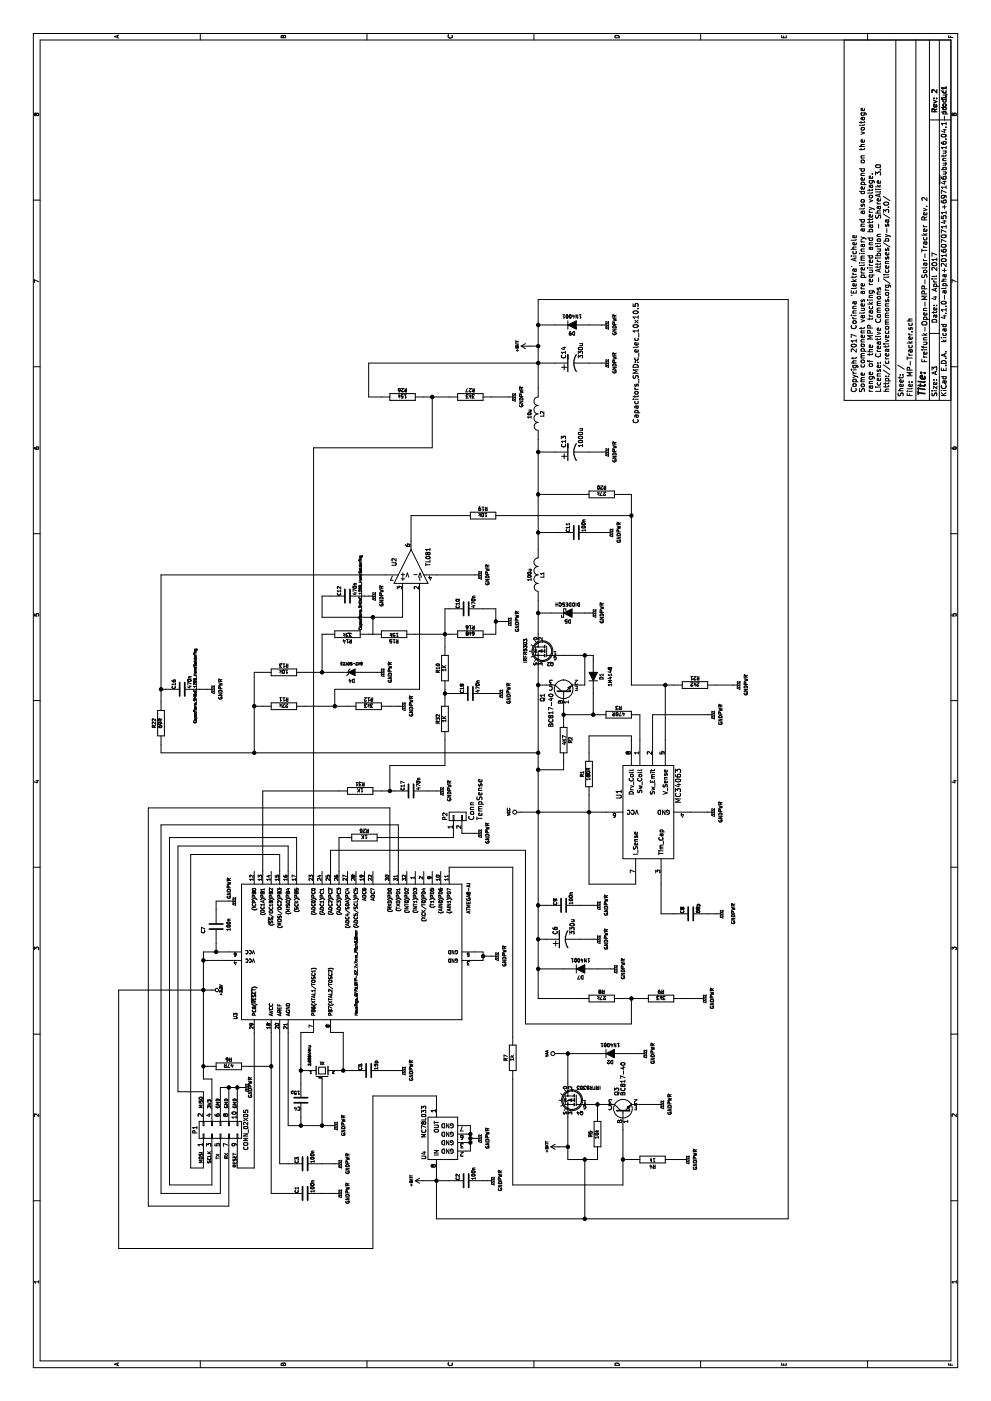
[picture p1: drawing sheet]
EESchema Schematic File Version 2
LIBS:power
LIBS:device
LIBS:transistors
LIBS:conn
LIBS:linear
LIBS:regul
LIBS:74xx
LIBS:cmos4000
LIBS:adc-dac
LIBS:memory
LIBS:xilinx
LIBS:microcontrollers
LIBS:dsp
LIBS:microchip
LIBS:analog_switches
LIBS:motorola
LIBS:texas
LIBS:intel
LIBS:audio
LIBS:interface
LIBS:digital-audio
LIBS:philips
LIBS:display
LIBS:cypress
LIBS:siliconi
LIBS:opto
LIBS:atmel
LIBS:contrib
LIBS:valves
LIBS:MP-Tracker-cache
EELAYER 25 0
EELAYER END
$Descr A3 16535 11693
encoding utf-8
Sheet 1 1
Title ""
Date "4 April 2017"
Rev "2"
Comp ""
Comment1 ""
Comment2 ""
Comment3 ""
Comment4 ""
$EndDescr
$Comp
L MC34063 U1
U 1 1
P 6950 7650
F 0 "U1" H 7100 8000 60  0000 L CNN
F 1 "MC34063" H 7050 7300 60  0000 L CNN
F 2 "Housings_SOIC:SOIC-8_3.9x4.9mm_Pitch1.27mm" H 6950 7650 60  0001 C CNN
F 3 "" H 6950 7650 60  0000 C CNN
	1    6950 7650
	1    0    0    -1  
$EndComp
$Comp
L C-RESCUE-MP-Tracker C8
U 1 1
P 5750 8150
F 0 "C8" H 5750 8250 40  0000 L CNN
F 1 "68p" H 5756 8065 40  0000 L CNN
F 2 "Capacitors_SMD:C_0805_HandSoldering" H 5788 8000 30  0001 C CNN
F 3 "~" H 5750 8150 60  0000 C CNN
	1    5750 8150
	1    0    0    -1  
$EndComp
$Comp
L C-RESCUE-MP-Tracker C9
U 1 1
P 5850 6650
F 0 "C9" H 5850 6750 40  0000 L CNN
F 1 "100n" H 5856 6565 40  0000 L CNN
F 2 "Capacitors_SMD:C_0805_HandSoldering" H 5888 6500 30  0001 C CNN
F 3 "~" H 5850 6650 60  0000 C CNN
	1    5850 6650
	1    0    0    -1  
$EndComp
$Comp
L GNDPWR #PWR01
U 1 1
P 6950 8350
F 0 "#PWR01" H 6950 8400 40  0001 C CNN
F 1 "GNDPWR" H 6950 8200 40  0000 C CNN
F 2 "" H 6950 8350 60  0000 C CNN
F 3 "" H 6950 8350 60  0000 C CNN
	1    6950 8350
	1    0    0    -1  
$EndComp
$Comp
L GNDPWR #PWR02
U 1 1
P 5750 8450
F 0 "#PWR02" H 5750 8500 40  0001 C CNN
F 1 "GNDPWR" H 5750 8250 40  0000 C CNN
F 2 "" H 5750 8450 60  0000 C CNN
F 3 "" H 5750 8450 60  0000 C CNN
	1    5750 8450
	1    0    0    -1  
$EndComp
$Comp
L R-RESCUE-MP-Tracker R1
U 1 1
P 7400 6950
F 0 "R1" V 7480 6950 40  0000 C CNN
F 1 "180R" V 7407 6951 40  0000 C CNN
F 2 "Resistors_SMD:R_0805" V 7330 6950 30  0001 C CNN
F 3 "~" H 7400 6950 30  0000 C CNN
	1    7400 6950
	0    -1   -1   0   
$EndComp
$Comp
L IRF9540N-RESCUE-MP-Tracker-RESCUE-MP-Tracker Q2
U 1 1
P 8850 6450
F 0 "Q2" H 8850 6302 40  0000 R CNN
F 1 "IRFR5303" V 9100 6600 40  0000 R CNN
F 2 "TO_SOT_Packages_SMD:TO-252-2Lead" V 9200 6450 29  0001 C CNN
F 3 "" H 8850 6450 60  0000 C CNN
	1    8850 6450
	0    1    -1   0   
$EndComp
$Comp
L R-RESCUE-MP-Tracker R3
U 1 1
P 8100 7300
F 0 "R3" V 8180 7300 40  0000 C CNN
F 1 "470R" V 8107 7301 40  0000 C CNN
F 2 "Resistors_SMD:R_0805" V 8030 7300 30  0001 C CNN
F 3 "~" H 8100 7300 30  0000 C CNN
	1    8100 7300
	1    0    0    -1  
$EndComp
$Comp
L GNDPWR #PWR03
U 1 1
P 8100 8350
F 0 "#PWR03" H 8100 8400 40  0001 C CNN
F 1 "GNDPWR" H 8100 8200 40  0000 C CNN
F 2 "" H 8100 8350 60  0000 C CNN
F 3 "" H 8100 8350 60  0000 C CNN
	1    8100 8350
	1    0    0    -1  
$EndComp
$Comp
L R-RESCUE-MP-Tracker R2
U 1 1
P 7800 6650
F 0 "R2" V 7880 6650 40  0000 C CNN
F 1 "4K7" V 7807 6651 40  0000 C CNN
F 2 "Resistors_SMD:R_0805" V 7730 6650 30  0001 C CNN
F 3 "~" H 7800 6650 30  0000 C CNN
	1    7800 6650
	0    1    1    0   
$EndComp
$Comp
L DIODE D1
U 1 1
P 8550 7000
F 0 "D1" H 8550 7100 40  0000 C CNN
F 1 "1N4148" H 8550 7200 40  0000 C CNN
F 2 "Diodes_SMD:SOD-123" H 8550 7000 60  0001 C CNN
F 3 "~" H 8550 7000 60  0000 C CNN
	1    8550 7000
	-1   0    0    1   
$EndComp
$Comp
L DIODESCH D5
U 1 1
P 9300 6700
F 0 "D5" H 9300 6800 40  0000 C CNN
F 1 "DIODESCH" H 9300 6600 40  0000 C CNN
F 2 "Diodes_SMD:DO-214AB" H 9300 6700 60  0001 C CNN
F 3 "~" H 9300 6700 60  0000 C CNN
	1    9300 6700
	0    -1   -1   0   
$EndComp
$Comp
L INDUCTOR L1
U 1 1
P 9750 6350
F 0 "L1" V 9700 6350 40  0000 C CNN
F 1 "100u" V 9850 6350 40  0000 C CNN
F 2 "Choke_SMD:Choke_SMD_12x12mm_h8mm" H 9750 6350 60  0001 C CNN
F 3 "~" H 9750 6350 60  0000 C CNN
	1    9750 6350
	0    -1   -1   0   
$EndComp
$Comp
L GNDPWR #PWR04
U 1 1
P 9300 6950
F 0 "#PWR04" H 9300 7000 40  0001 C CNN
F 1 "GNDPWR" H 9300 6800 40  0000 C CNN
F 2 "" H 9300 6950 60  0000 C CNN
F 3 "" H 9300 6950 60  0000 C CNN
	1    9300 6950
	1    0    0    -1  
$EndComp
$Comp
L C-RESCUE-MP-Tracker C11
U 1 1
P 10250 6800
F 0 "C11" H 10250 6900 40  0000 L CNN
F 1 "100n" H 10256 6715 40  0000 L CNN
F 2 "Capacitors_SMD:C_0805_HandSoldering" H 10288 6650 30  0001 C CNN
F 3 "~" H 10250 6800 60  0000 C CNN
	1    10250 6800
	1    0    0    -1  
$EndComp
$Comp
L GNDPWR #PWR05
U 1 1
P 10250 7150
F 0 "#PWR05" H 10250 7200 40  0001 C CNN
F 1 "GNDPWR" H 10250 7000 40  0000 C CNN
F 2 "" H 10250 7150 60  0000 C CNN
F 3 "" H 10250 7150 60  0000 C CNN
	1    10250 7150
	1    0    0    -1  
$EndComp
$Comp
L R-RESCUE-MP-Tracker R20
U 1 1
P 10700 7100
F 0 "R20" V 10780 7100 40  0000 C CNN
F 1 "27k" V 10707 7101 40  0000 C CNN
F 2 "Resistors_SMD:R_0805" V 10630 7100 30  0001 C CNN
F 3 "~" H 10700 7100 30  0000 C CNN
	1    10700 7100
	1    0    0    -1  
$EndComp
$Comp
L R-RESCUE-MP-Tracker R21
U 1 1
P 8450 8200
F 0 "R21" V 8530 8200 40  0000 C CNN
F 1 "2k2" V 8457 8201 40  0000 C CNN
F 2 "Resistors_SMD:R_0805" V 8380 8200 30  0001 C CNN
F 3 "~" H 8450 8200 30  0000 C CNN
	1    8450 8200
	1    0    0    -1  
$EndComp
$Comp
L GNDPWR #PWR06
U 1 1
P 8450 8650
F 0 "#PWR06" H 8450 8700 40  0001 C CNN
F 1 "GNDPWR" H 8450 8500 40  0000 C CNN
F 2 "" H 8450 8650 60  0000 C CNN
F 3 "" H 8450 8650 60  0000 C CNN
	1    8450 8650
	1    0    0    -1  
$EndComp
$Comp
L CP1-RESCUE-MP-Tracker C13
U 1 1
P 11200 6750
F 0 "C13" H 11250 6850 50  0000 L CNN
F 1 "1000u" H 11250 6650 50  0000 L CNN
F 2 "Capacitors_SMD:c_elec_10x10.5" H 11200 6000 60  0001 C CNN
F 3 "~" H 11200 6750 60  0000 C CNN
	1    11200 6750
	1    0    0    -1  
$EndComp
$Comp
L GNDPWR #PWR07
U 1 1
P 11200 7100
F 0 "#PWR07" H 11200 7150 40  0001 C CNN
F 1 "GNDPWR" H 11200 6950 40  0000 C CNN
F 2 "" H 11200 7100 60  0000 C CNN
F 3 "" H 11200 7100 60  0000 C CNN
	1    11200 7100
	1    0    0    -1  
$EndComp
$Comp
L GNDPWR #PWR08
U 1 1
P 5850 7000
F 0 "#PWR08" H 5850 7050 40  0001 C CNN
F 1 "GNDPWR" H 5850 6850 40  0000 C CNN
F 2 "" H 5850 7000 60  0000 C CNN
F 3 "" H 5850 7000 60  0000 C CNN
	1    5850 7000
	1    0    0    -1  
$EndComp
$Comp
L GNDPWR #PWR09
U 1 1
P 5450 7000
F 0 "#PWR09" H 5450 7050 40  0001 C CNN
F 1 "GNDPWR" H 5450 6850 40  0000 C CNN
F 2 "" H 5450 7000 60  0000 C CNN
F 3 "" H 5450 7000 60  0000 C CNN
	1    5450 7000
	1    0    0    -1  
$EndComp
$Comp
L CP1-RESCUE-MP-Tracker C6
U 1 1
P 5450 6650
F 0 "C6" H 5500 6750 50  0000 L CNN
F 1 "330u" H 5500 6550 50  0000 L CNN
F 2 "Capacitors_SMD:c_elec_10x10.5" H 5500 6250 60  0001 C CNN
F 3 "~" H 5450 6650 60  0000 C CNN
	1    5450 6650
	1    0    0    -1  
$EndComp
$Comp
L INDUCTOR L2
U 1 1
P 11650 6350
F 0 "L2" V 11600 6350 40  0000 C CNN
F 1 "10u" V 11750 6350 40  0000 C CNN
F 2 "Choke_SMD:Choke_SMD_12x12mm_h8mm" H 11650 6350 60  0001 C CNN
F 3 "~" H 11650 6350 60  0000 C CNN
	1    11650 6350
	0    -1   -1   0   
$EndComp
$Comp
L CP1-RESCUE-MP-Tracker C14
U 1 1
P 12250 6750
F 0 "C14" H 12300 6850 50  0000 L CNN
F 1 "330u" H 12300 6650 50  0000 L CNN
F 2 "Capacitors_SMD:c_elec_10x10.5" H 12250 6000 60  0000 C CNN
F 3 "~" H 12250 6750 60  0000 C CNN
	1    12250 6750
	1    0    0    -1  
$EndComp
$Comp
L GNDPWR #PWR010
U 1 1
P 12250 7100
F 0 "#PWR010" H 12250 7150 40  0001 C CNN
F 1 "GNDPWR" H 12250 6950 40  0000 C CNN
F 2 "" H 12250 7100 60  0000 C CNN
F 3 "" H 12250 7100 60  0000 C CNN
	1    12250 7100
	1    0    0    -1  
$EndComp
$Comp
L ZENERsmall-RESCUE-MP-Tracker D4
U 1 1
P 8600 4150
F 0 "D4" H 8600 4250 40  0000 C CNN
F 1 "6V2-SOT23" H 8600 4050 30  0000 C CNN
F 2 "Diodes_SMD:SOD-123" H 8600 4150 60  0001 C CNN
F 3 "~" H 8600 4150 60  0000 C CNN
	1    8600 4150
	0    -1   -1   0   
$EndComp
$Comp
L R-RESCUE-MP-Tracker R13
U 1 1
P 8600 3350
F 0 "R13" V 8680 3350 40  0000 C CNN
F 1 "10k" V 8607 3351 40  0000 C CNN
F 2 "Resistors_SMD:R_0805" V 8530 3350 30  0001 C CNN
F 3 "~" H 8600 3350 30  0000 C CNN
	1    8600 3350
	1    0    0    -1  
$EndComp
$Comp
L GNDPWR #PWR011
U 1 1
P 9750 5600
F 0 "#PWR011" H 9750 5650 40  0001 C CNN
F 1 "GNDPWR" H 9750 5450 40  0000 C CNN
F 2 "" H 9750 5600 60  0000 C CNN
F 3 "" H 9750 5600 60  0000 C CNN
	1    9750 5600
	1    0    0    -1  
$EndComp
$Comp
L GNDPWR #PWR012
U 1 1
P 8600 4450
F 0 "#PWR012" H 8600 4500 40  0001 C CNN
F 1 "GNDPWR" H 8600 4300 40  0000 C CNN
F 2 "" H 8600 4450 60  0000 C CNN
F 3 "" H 8600 4450 60  0000 C CNN
	1    8600 4450
	1    0    0    -1  
$EndComp
$Comp
L R-RESCUE-MP-Tracker R11
U 1 1
P 8200 3350
F 0 "R11" V 8280 3350 40  0000 C CNN
F 1 "22k" V 8207 3351 40  0000 C CNN
F 2 "Resistors_SMD:R_0805" V 8130 3350 30  0001 C CNN
F 3 "~" H 8200 3350 30  0000 C CNN
	1    8200 3350
	1    0    0    -1  
$EndComp
$Comp
L R-RESCUE-MP-Tracker R12
U 1 1
P 8200 4350
F 0 "R12" V 8280 4350 40  0000 C CNN
F 1 "3k3" V 8207 4351 40  0000 C CNN
F 2 "Resistors_SMD:R_0805" V 8130 4350 30  0001 C CNN
F 3 "~" H 8200 4350 30  0000 C CNN
	1    8200 4350
	1    0    0    -1  
$EndComp
$Comp
L GNDPWR #PWR013
U 1 1
P 8200 4700
F 0 "#PWR013" H 8200 4750 40  0001 C CNN
F 1 "GNDPWR" H 8200 4550 40  0000 C CNN
F 2 "" H 8200 4700 60  0000 C CNN
F 3 "" H 8200 4700 60  0000 C CNN
	1    8200 4700
	1    0    0    -1  
$EndComp
$Comp
L VCC #PWR014
U 1 1
P 6950 6150
F 0 "#PWR014" H 6950 6250 30  0001 C CNN
F 1 "VCC" H 6950 6300 30  0000 C CNN
F 2 "" H 6950 6150 60  0000 C CNN
F 3 "" H 6950 6150 60  0000 C CNN
	1    6950 6150
	1    0    0    -1  
$EndComp
$Comp
L R-RESCUE-MP-Tracker R16
U 1 1
P 9050 5550
F 0 "R16" V 9130 5550 40  0000 C CNN
F 1 "6k8" V 9057 5551 40  0000 C CNN
F 2 "Resistors_SMD:R_0805" V 8980 5550 30  0001 C CNN
F 3 "~" H 9050 5550 30  0000 C CNN
	1    9050 5550
	1    0    0    -1  
$EndComp
$Comp
L ATMEGA8-AI U3
U 1 1
P 5250 4000
F 0 "U3" H 4500 5200 40  0000 L BNN
F 1 "ATMEGA8-AI" H 5750 2450 40  0000 L BNN
F 2 "Housings_QFP:LQFP-32_7x7mm_Pitch0.8mm" H 5050 3800 30  0000 C CIN
F 3 "" H 5250 4000 60  0000 C CNN
	1    5250 4000
	1    0    0    -1  
$EndComp
$Comp
L CRYSTAL_SMD-RESCUE-MP-Tracker X1
U 1 1
P 3900 3800
F 0 "X1" H 3900 3890 30  0000 C CNN
F 1 "3.6864MHz" V 3750 3850 30  0000 L CNN
F 2 "Crystals:Crystal_HC49-SD_SMD" H 3900 3800 60  0001 C CNN
F 3 "~" H 3900 3800 60  0000 C CNN
	1    3900 3800
	0    1    1    0   
$EndComp
$Comp
L GNDPWR #PWR015
U 1 1
P 5250 5800
F 0 "#PWR015" H 5250 5850 40  0001 C CNN
F 1 "GNDPWR" H 5250 5650 40  0000 C CNN
F 2 "" H 5250 5800 60  0000 C CNN
F 3 "" H 5250 5800 60  0000 C CNN
	1    5250 5800
	1    0    0    -1  
$EndComp
$Comp
L +3.3V-RESCUE-MP-Tracker #PWR016
U 1 1
P 4850 2500
F 0 "#PWR016" H 4850 2460 30  0001 C CNN
F 1 "+3.3V" H 4850 2610 30  0000 C CNN
F 2 "" H 4850 2500 60  0000 C CNN
F 3 "" H 4850 2500 60  0000 C CNN
	1    4850 2500
	-1   0    0    1   
$EndComp
$Comp
L GNDPWR #PWR017
U 1 1
P 3250 3900
F 0 "#PWR017" H 3250 3950 40  0001 C CNN
F 1 "GNDPWR" H 3250 3750 40  0000 C CNN
F 2 "" H 3250 3900 60  0000 C CNN
F 3 "" H 3250 3900 60  0000 C CNN
	1    3250 3900
	1    0    0    -1  
$EndComp
$Comp
L GNDPWR #PWR018
U 1 1
P 3900 4700
F 0 "#PWR018" H 3900 4750 40  0001 C CNN
F 1 "GNDPWR" H 3900 4550 40  0000 C CNN
F 2 "" H 3900 4700 60  0000 C CNN
F 3 "" H 3900 4700 60  0000 C CNN
	1    3900 4700
	1    0    0    -1  
$EndComp
$Comp
L C-RESCUE-MP-Tracker C5
U 1 1
P 3900 4350
F 0 "C5" H 3900 4450 40  0000 L CNN
F 1 "15p" H 3906 4265 40  0000 L CNN
F 2 "Capacitors_SMD:C_1206_HandSoldering" H 3938 4200 30  0001 C CNN
F 3 "~" H 3900 4350 60  0000 C CNN
	1    3900 4350
	1    0    0    -1  
$EndComp
$Comp
L C-RESCUE-MP-Tracker C4
U 1 1
P 3550 3550
F 0 "C4" H 3550 3650 40  0000 L CNN
F 1 "15p" H 3556 3465 40  0000 L CNN
F 2 "Capacitors_SMD:C_1206_HandSoldering" H 3588 3400 30  0001 C CNN
F 3 "~" H 3550 3550 60  0000 C CNN
	1    3550 3550
	0    -1   -1   0   
$EndComp
$Comp
L GNDPWR #PWR019
U 1 1
P 3700 2850
F 0 "#PWR019" H 3700 2900 40  0001 C CNN
F 1 "GNDPWR" H 3700 2750 40  0000 C CNN
F 2 "" H 3700 2850 60  0000 C CNN
F 3 "" H 3700 2850 60  0000 C CNN
	1    3700 2850
	1    0    0    -1  
$EndComp
$Comp
L C-RESCUE-MP-Tracker C7
U 1 1
P 5600 2550
F 0 "C7" V 5750 2550 40  0000 L CNN
F 1 "100n" V 5450 2450 40  0000 L CNN
F 2 "Capacitors_SMD:C_0805_HandSoldering" H 5638 2400 30  0001 C CNN
F 3 "~" H 5600 2550 60  0000 C CNN
	1    5600 2550
	0    -1   -1   0   
$EndComp
$Comp
L GNDPWR #PWR020
U 1 1
P 5900 2700
F 0 "#PWR020" H 5900 2750 40  0001 C CNN
F 1 "GNDPWR" H 6050 2700 40  0000 C CNN
F 2 "" H 5900 2700 60  0000 C CNN
F 3 "" H 5900 2700 60  0000 C CNN
	1    5900 2700
	1    0    0    -1  
$EndComp
$Comp
L R-RESCUE-MP-Tracker R9
U 1 1
P 4750 7800
F 0 "R9" V 4830 7800 40  0000 C CNN
F 1 "3k3" V 4757 7801 40  0000 C CNN
F 2 "Resistors_SMD:R_0805" V 4680 7800 30  0001 C CNN
F 3 "~" H 4750 7800 30  0000 C CNN
	1    4750 7800
	1    0    0    -1  
$EndComp
$Comp
L R-RESCUE-MP-Tracker R8
U 1 1
P 4750 7100
F 0 "R8" V 4830 7100 40  0000 C CNN
F 1 "27k" V 4757 7101 40  0000 C CNN
F 2 "Resistors_SMD:R_0805" V 4680 7100 30  0001 C CNN
F 3 "~" H 4750 7100 30  0000 C CNN
	1    4750 7100
	1    0    0    -1  
$EndComp
$Comp
L R-RESCUE-MP-Tracker R26
U 1 1
P 11850 4750
F 0 "R26" V 11930 4750 40  0000 C CNN
F 1 "15k" V 11857 4751 40  0000 C CNN
F 2 "Resistors_SMD:R_0805" V 11780 4750 30  0001 C CNN
F 3 "~" H 11850 4750 30  0000 C CNN
	1    11850 4750
	1    0    0    -1  
$EndComp
$Comp
L R-RESCUE-MP-Tracker R27
U 1 1
P 11850 5550
F 0 "R27" V 11930 5550 40  0000 C CNN
F 1 "3k3" V 11857 5551 40  0000 C CNN
F 2 "Resistors_SMD:R_0805" V 11780 5550 30  0001 C CNN
F 3 "~" H 11850 5550 30  0000 C CNN
	1    11850 5550
	1    0    0    -1  
$EndComp
$Comp
L GNDPWR #PWR021
U 1 1
P 11850 6000
F 0 "#PWR021" H 11850 6050 40  0001 C CNN
F 1 "GNDPWR" H 11850 5850 40  0000 C CNN
F 2 "" H 11850 6000 60  0000 C CNN
F 3 "" H 11850 6000 60  0000 C CNN
	1    11850 6000
	1    0    0    -1  
$EndComp
$Comp
L GNDPWR #PWR022
U 1 1
P 4750 8250
F 0 "#PWR022" H 4750 8300 40  0001 C CNN
F 1 "GNDPWR" H 4750 8100 40  0000 C CNN
F 2 "" H 4750 8250 60  0000 C CNN
F 3 "" H 4750 8250 60  0000 C CNN
	1    4750 8250
	1    0    0    -1  
$EndComp
$Comp
L C-RESCUE-MP-Tracker C10
U 1 1
P 9350 5500
F 0 "C10" H 9350 5600 40  0000 L CNN
F 1 "470n" H 9356 5415 40  0000 L CNN
F 2 "Capacitors_SMD:C_1206_HandSoldering" H 9388 5350 30  0001 C CNN
F 3 "~" H 9350 5500 60  0000 C CNN
	1    9350 5500
	1    0    0    -1  
$EndComp
$Comp
L GNDPWR #PWR023
U 1 1
P 9200 5950
F 0 "#PWR023" H 9200 6000 40  0001 C CNN
F 1 "GNDPWR" H 9200 5800 40  0000 C CNN
F 2 "" H 9200 5950 60  0000 C CNN
F 3 "" H 9200 5950 60  0000 C CNN
	1    9200 5950
	1    0    0    -1  
$EndComp
$Comp
L R-RESCUE-MP-Tracker R10
U 1 1
P 8650 5250
F 0 "R10" V 8730 5250 40  0000 C CNN
F 1 "1K" V 8657 5251 40  0000 C CNN
F 2 "Resistors_SMD:R_0805" V 8580 5250 30  0001 C CNN
F 3 "~" H 8650 5250 30  0000 C CNN
	1    8650 5250
	0    -1   -1   0   
$EndComp
$Comp
L C-RESCUE-MP-Tracker C2
U 1 1
P 2600 5500
F 0 "C2" H 2600 5600 40  0000 L CNN
F 1 "100n" H 2606 5415 40  0000 L CNN
F 2 "Capacitors_SMD:C_1206_HandSoldering" H 2638 5350 30  0001 C CNN
F 3 "~" H 2600 5500 60  0000 C CNN
	1    2600 5500
	1    0    0    -1  
$EndComp
$Comp
L GNDPWR #PWR024
U 1 1
P 2600 5750
F 0 "#PWR024" H 2600 5800 40  0001 C CNN
F 1 "GNDPWR" H 2600 5600 40  0000 C CNN
F 2 "" H 2600 5750 60  0000 C CNN
F 3 "" H 2600 5750 60  0000 C CNN
	1    2600 5750
	1    0    0    -1  
$EndComp
$Comp
L GNDPWR #PWR025
U 1 1
P 3100 5600
F 0 "#PWR025" H 3100 5650 40  0001 C CNN
F 1 "GNDPWR" H 3100 5450 40  0000 C CNN
F 2 "" H 3100 5600 60  0000 C CNN
F 3 "" H 3100 5600 60  0000 C CNN
	1    3100 5600
	1    0    0    -1  
$EndComp
$Comp
L +BATT #PWR026
U 1 1
P 2600 5000
F 0 "#PWR026" H 2600 4950 20  0001 C CNN
F 1 "+BATT" H 2600 5150 30  0000 C CNN
F 2 "" H 2600 5000 60  0000 C CNN
F 3 "" H 2600 5000 60  0000 C CNN
	1    2600 5000
	1    0    0    -1  
$EndComp
$Comp
L +BATT #PWR027
U 1 1
P 12450 6250
F 0 "#PWR027" H 12450 6200 20  0001 C CNN
F 1 "+BATT" H 12450 6400 30  0000 C CNN
F 2 "" H 12450 6250 60  0000 C CNN
F 3 "" H 12450 6250 60  0000 C CNN
	1    12450 6250
	1    0    0    -1  
$EndComp
$Comp
L C-RESCUE-MP-Tracker C3
U 1 1
P 2800 3600
F 0 "C3" H 2800 3700 40  0000 L CNN
F 1 "100n" H 2806 3515 40  0000 L CNN
F 2 "Capacitors_SMD:C_1206_HandSoldering" H 2500 3300 30  0001 C CNN
F 3 "~" H 2800 3600 60  0000 C CNN
	1    2800 3600
	1    0    0    -1  
$EndComp
$Comp
L C-RESCUE-MP-Tracker C1
U 1 1
P 2450 3600
F 0 "C1" H 2450 3700 40  0000 L CNN
F 1 "100n" H 2456 3515 40  0000 L CNN
F 2 "Capacitors_SMD:C_1206_HandSoldering" H 2488 3450 30  0001 C CNN
F 3 "~" H 2450 3600 60  0000 C CNN
	1    2450 3600
	1    0    0    -1  
$EndComp
$Comp
L GNDPWR #PWR028
U 1 1
P 2800 3950
F 0 "#PWR028" H 2800 4000 40  0001 C CNN
F 1 "GNDPWR" H 2800 3800 40  0000 C CNN
F 2 "" H 2800 3950 60  0000 C CNN
F 3 "" H 2800 3950 60  0000 C CNN
	1    2800 3950
	1    0    0    -1  
$EndComp
$Comp
L GNDPWR #PWR029
U 1 1
P 2450 3950
F 0 "#PWR029" H 2450 4000 40  0001 C CNN
F 1 "GNDPWR" H 2450 3800 40  0000 C CNN
F 2 "" H 2450 3950 60  0000 C CNN
F 3 "" H 2450 3950 60  0000 C CNN
	1    2450 3950
	1    0    0    -1  
$EndComp
$Comp
L R-RESCUE-MP-Tracker R6
U 1 1
P 3950 2700
F 0 "R6" V 4030 2700 40  0000 C CNN
F 1 "47R" V 3957 2701 40  0000 C CNN
F 2 "Resistors_SMD:R_0805" V 3880 2700 30  0001 C CNN
F 3 "~" H 3950 2700 30  0000 C CNN
	1    3950 2700
	1    0    0    -1  
$EndComp
$Comp
L +BATT #PWR030
U 1 1
P 3000 6600
F 0 "#PWR030" H 3000 6550 20  0001 C CNN
F 1 "+BATT" H 3000 6750 30  0000 C CNN
F 2 "" H 3000 6600 60  0000 C CNN
F 3 "" H 3000 6600 60  0000 C CNN
	1    3000 6600
	1    0    0    -1  
$EndComp
$Comp
L IRF9540N-RESCUE-MP-Tracker-RESCUE-MP-Tracker Q4
U 1 1
P 3550 6800
F 0 "Q4" H 3550 6652 40  0000 R CNN
F 1 "IRFR5303" H 3550 6949 40  0000 R CNN
F 2 "TO_SOT_Packages_SMD:TO-252-2Lead" H 3331 6901 29  0001 C CNN
F 3 "" H 3550 6800 60  0000 C CNN
	1    3550 6800
	0    1    -1   0   
$EndComp
$Comp
L R-RESCUE-MP-Tracker R5
U 1 1
P 3150 7050
F 0 "R5" V 3230 7050 40  0000 C CNN
F 1 "10k" V 3157 7051 40  0000 C CNN
F 2 "Resistors_SMD:R_0805" V 3080 7050 30  0001 C CNN
F 3 "~" H 3150 7050 30  0000 C CNN
	1    3150 7050
	0    -1   -1   0   
$EndComp
$Comp
L GNDPWR #PWR031
U 1 1
P 3500 7750
F 0 "#PWR031" H 3500 7800 40  0001 C CNN
F 1 "GNDPWR" H 3500 7600 40  0000 C CNN
F 2 "" H 3500 7750 60  0000 C CNN
F 3 "" H 3500 7750 60  0000 C CNN
	1    3500 7750
	1    0    0    -1  
$EndComp
$Comp
L VAA #PWR032
U 1 1
P 4100 6600
F 0 "#PWR032" H 4100 6660 30  0001 C CNN
F 1 "VAA" H 4100 6750 30  0000 C CNN
F 2 "" H 4100 6600 60  0000 C CNN
F 3 "" H 4100 6600 60  0000 C CNN
	1    4100 6600
	1    0    0    -1  
$EndComp
$Comp
L DIODE D2
U 1 1
P 4100 7200
F 0 "D2" H 4100 7300 40  0000 C CNN
F 1 "1N4001" H 4100 7100 40  0000 C CNN
F 2 "Diodes_SMD:SOD-323" H 4100 7200 60  0001 C CNN
F 3 "~" H 4100 7200 60  0000 C CNN
	1    4100 7200
	0    -1   -1   0   
$EndComp
$Comp
L GNDPWR #PWR033
U 1 1
P 4100 7550
F 0 "#PWR033" H 4100 7600 40  0001 C CNN
F 1 "GNDPWR" H 4100 7400 40  0000 C CNN
F 2 "" H 4100 7550 60  0000 C CNN
F 3 "" H 4100 7550 60  0000 C CNN
	1    4100 7550
	1    0    0    -1  
$EndComp
$Comp
L R-RESCUE-MP-Tracker R7
U 1 1
P 4050 6050
F 0 "R7" V 4130 6050 40  0000 C CNN
F 1 "1k" V 4057 6051 40  0000 C CNN
F 2 "Resistors_SMD:R_0805" V 3980 6050 30  0001 C CNN
F 3 "~" H 4050 6050 30  0000 C CNN
	1    4050 6050
	0    -1   -1   0   
$EndComp
$Comp
L R-RESCUE-MP-Tracker R4
U 1 1
P 2850 7700
F 0 "R4" V 2930 7700 40  0000 C CNN
F 1 "1k" V 2857 7701 40  0000 C CNN
F 2 "Resistors_SMD:R_0805" V 2780 7700 30  0001 C CNN
F 3 "~" H 2850 7700 30  0000 C CNN
	1    2850 7700
	-1   0    0    1   
$EndComp
$Comp
L GNDPWR #PWR034
U 1 1
P 2850 8050
F 0 "#PWR034" H 2850 8100 40  0001 C CNN
F 1 "GNDPWR" H 2850 7900 40  0000 C CNN
F 2 "" H 2850 8050 60  0000 C CNN
F 3 "" H 2850 8050 60  0000 C CNN
	1    2850 8050
	1    0    0    -1  
$EndComp
$Comp
L R-RESCUE-MP-Tracker R14
U 1 1
P 9050 4100
F 0 "R14" V 9130 4100 40  0000 C CNN
F 1 "33k" V 9057 4101 40  0000 C CNN
F 2 "Resistors_SMD:R_0805" V 8980 4100 30  0001 C CNN
F 3 "~" H 9050 4100 30  0000 C CNN
	1    9050 4100
	-1   0    0    1   
$EndComp
$Comp
L C-RESCUE-MP-Tracker C12
U 1 1
P 9500 4100
F 0 "C12" H 9500 4200 40  0000 L CNN
F 1 "470n" H 9506 4015 40  0000 L CNN
F 2 "Capacitors_SMD:C_1206_HandSoldering" H 9538 3950 30  0000 C CNN
F 3 "~" H 9500 4100 60  0000 C CNN
	1    9500 4100
	1    0    0    -1  
$EndComp
$Comp
L GNDPWR #PWR035
U 1 1
P 9500 4350
F 0 "#PWR035" H 9500 4400 40  0001 C CNN
F 1 "GNDPWR" H 9500 4200 40  0000 C CNN
F 2 "" H 9500 4350 60  0000 C CNN
F 3 "" H 9500 4350 60  0000 C CNN
	1    9500 4350
	1    0    0    -1  
$EndComp
$Comp
L R-RESCUE-MP-Tracker R15
U 1 1
P 9050 4650
F 0 "R15" V 9130 4650 40  0000 C CNN
F 1 "15k" V 9057 4651 40  0000 C CNN
F 2 "Resistors_SMD:R_0805" V 8980 4650 30  0001 C CNN
F 3 "~" H 9050 4650 30  0000 C CNN
	1    9050 4650
	-1   0    0    1   
$EndComp
$Comp
L BC817-40 Q1
U 1 1
P 8350 6650
F 0 "Q1" H 8250 6900 50  0000 L CNN
F 1 "BC817-40" H 7950 6800 50  0000 L CNN
F 2 "TO_SOT_Packages_SMD:SOT-23" H 8000 6800 50  0001 L CIN
F 3 "" H 8350 6650 50  0000 L CNN
	1    8350 6650
	1    0    0    -1  
$EndComp
$Comp
L BC817-40 Q3
U 1 1
P 3400 7350
F 0 "Q3" H 3600 7425 50  0000 L CNN
F 1 "BC817-40" H 3600 7350 50  0000 L CNN
F 2 "TO_SOT_Packages_SMD:SOT-23" H 3650 7200 50  0001 L CIN
F 3 "" H 3400 7350 50  0000 L CNN
	1    3400 7350
	1    0    0    -1  
$EndComp
$Comp
L MC78L05ACD U4
U 1 1
P 3100 5200
F 0 "U4" H 2900 5400 50  0000 C CNN
F 1 "MC78L033" H 3100 5400 50  0000 L CNN
F 2 "Housings_SOIC:SOIC-8-1EP_3.9x4.9mm_Pitch1.27mm" H 3050 5650 50  0001 C CIN
F 3 "" H 3100 5200 50  0000 C CNN
	1    3100 5200
	1    0    0    -1  
$EndComp
$Comp
L R-RESCUE-MP-Tracker R22
U 1 1
P 8000 1900
F 0 "R22" V 8080 1900 40  0000 C CNN
F 1 "69R" V 8007 1901 40  0000 C CNN
F 2 "Resistors_SMD:R_0805" V 7930 1900 30  0001 C CNN
F 3 "~" H 8000 1900 30  0000 C CNN
	1    8000 1900
	0    -1   -1   0   
$EndComp
$Comp
L C-RESCUE-MP-Tracker C16
U 1 1
P 8400 2150
F 0 "C16" H 8400 2250 40  0000 L CNN
F 1 "470n" H 8406 2065 40  0000 L CNN
F 2 "Capacitors_SMD:C_1206_HandSoldering" H 8438 2000 30  0000 C CNN
F 3 "~" H 8400 2150 60  0000 C CNN
	1    8400 2150
	1    0    0    -1  
$EndComp
$Comp
L GNDPWR #PWR036
U 1 1
P 8400 2450
F 0 "#PWR036" H 8400 2500 40  0001 C CNN
F 1 "GNDPWR" H 8400 2300 40  0000 C CNN
F 2 "" H 8400 2450 60  0000 C CNN
F 3 "" H 8400 2450 60  0000 C CNN
	1    8400 2450
	1    0    0    -1  
$EndComp
$Comp
L R-RESCUE-MP-Tracker R25
U 1 1
P 6650 4300
F 0 "R25" V 6730 4300 40  0000 C CNN
F 1 "1K" V 6657 4301 40  0000 C CNN
F 2 "Resistors_SMD:R_0805" V 6580 4300 30  0001 C CNN
F 3 "~" H 6650 4300 30  0000 C CNN
	1    6650 4300
	1    0    0    -1  
$EndComp
$Comp
L CONN_01X02 P2
U 1 1
P 6900 5400
F 0 "P2" H 6900 5550 50  0000 C CNN
F 1 "CONN_01X02" V 7000 5400 50  0001 C CNN
F 2 "Pin_Headers:Pin_Header_Straight_1x02" H 6900 5400 50  0001 C CNN
F 3 "" H 6900 5400 50  0000 C CNN
	1    6900 5400
	1    0    0    -1  
$EndComp
$Comp
L GNDPWR #PWR037
U 1 1
P 6700 5600
F 0 "#PWR037" H 6700 5650 40  0001 C CNN
F 1 "GNDPWR" H 6700 5450 40  0000 C CNN
F 2 "" H 6700 5600 60  0000 C CNN
F 3 "" H 6700 5600 60  0000 C CNN
	1    6700 5600
	1    0    0    -1  
$EndComp
Text Notes 12250 10950 0    60   ~ 0
Freifunk-Open-MPP-Solar-Tracker Rev. 2
Text Notes 11900 10500 0    60   ~ 0
Copyright 2017 Corinna 'Elektra' Aichele\nSome component values are preliminary and also depend on the voltage\nrange of the MPP tracking required and battery voltage.  \nLicense: Creative Commons - Attribution - ShareAlike 3.0\nhttp://creativecommons.org/licenses/by-sa/3.0/
Text Notes 6850 5700 0    60   ~ 0
Conn \nTempSense
$Comp
L DIODE D9
U 1 1
P 12700 6750
F 0 "D9" H 12700 6850 40  0000 C CNN
F 1 "1N4001" H 12700 6650 40  0000 C CNN
F 2 "Diodes_SMD:SOD-323" H 12700 6750 60  0001 C CNN
F 3 "~" H 12700 6750 60  0000 C CNN
	1    12700 6750
	0    -1   -1   0   
$EndComp
$Comp
L GNDPWR #PWR038
U 1 1
P 12700 7100
F 0 "#PWR038" H 12700 7150 40  0001 C CNN
F 1 "GNDPWR" H 12700 6950 40  0000 C CNN
F 2 "" H 12700 7100 60  0000 C CNN
F 3 "" H 12700 7100 60  0000 C CNN
	1    12700 7100
	1    0    0    -1  
$EndComp
$Comp
L DIODE D7
U 1 1
P 5100 6850
F 0 "D7" H 5100 6950 40  0000 C CNN
F 1 "1N4001" H 5100 6750 40  0000 C CNN
F 2 "Diodes_SMD:SOD-323" H 5100 6850 60  0001 C CNN
F 3 "~" H 5100 6850 60  0000 C CNN
	1    5100 6850
	0    -1   -1   0   
$EndComp
$Comp
L GNDPWR #PWR039
U 1 1
P 5100 7200
F 0 "#PWR039" H 5100 7250 40  0001 C CNN
F 1 "GNDPWR" H 5100 7050 40  0000 C CNN
F 2 "" H 5100 7200 60  0000 C CNN
F 3 "" H 5100 7200 60  0000 C CNN
	1    5100 7200
	1    0    0    -1  
$EndComp
$Comp
L R-RESCUE-MP-Tracker R31
U 1 1
P 7200 4250
F 0 "R31" V 7280 4250 40  0000 C CNN
F 1 "1K" V 7207 4251 40  0000 C CNN
F 2 "Resistors_SMD:R_0805" V 7130 4250 30  0001 C CNN
F 3 "~" H 7200 4250 30  0000 C CNN
	1    7200 4250
	1    0    0    -1  
$EndComp
$Comp
L R-RESCUE-MP-Tracker R32
U 1 1
P 8050 5250
F 0 "R32" V 8130 5250 40  0000 C CNN
F 1 "1K" V 8057 5251 40  0000 C CNN
F 2 "Resistors_SMD:R_0805" V 7980 5250 30  0001 C CNN
F 3 "~" H 8050 5250 30  0000 C CNN
	1    8050 5250
	0    -1   -1   0   
$EndComp
$Comp
L C-RESCUE-MP-Tracker C17
U 1 1
P 7200 4850
F 0 "C17" H 7200 4950 40  0000 L CNN
F 1 "470n" H 7206 4765 40  0000 L CNN
F 2 "Capacitors_SMD:C_1206_HandSoldering" H 7238 4700 30  0001 C CNN
F 3 "~" H 7200 4850 60  0000 C CNN
	1    7200 4850
	1    0    0    -1  
$EndComp
$Comp
L GNDPWR #PWR040
U 1 1
P 7200 5150
F 0 "#PWR040" H 7200 5200 40  0001 C CNN
F 1 "GNDPWR" H 7200 5000 40  0000 C CNN
F 2 "" H 7200 5150 60  0000 C CNN
F 3 "" H 7200 5150 60  0000 C CNN
	1    7200 5150
	1    0    0    -1  
$EndComp
$Comp
L C-RESCUE-MP-Tracker C18
U 1 1
P 8350 5550
F 0 "C18" H 8350 5650 40  0000 L CNN
F 1 "470n" H 8356 5465 40  0000 L CNN
F 2 "Capacitors_SMD:C_1206_HandSoldering" H 8388 5400 30  0001 C CNN
F 3 "~" H 8350 5550 60  0000 C CNN
	1    8350 5550
	1    0    0    -1  
$EndComp
$Comp
L GNDPWR #PWR041
U 1 1
P 8350 5850
F 0 "#PWR041" H 8350 5900 40  0001 C CNN
F 1 "GNDPWR" H 8350 5700 40  0000 C CNN
F 2 "" H 8350 5850 60  0000 C CNN
F 3 "" H 8350 5850 60  0000 C CNN
	1    8350 5850
	1    0    0    -1  
$EndComp
Wire Wire Line
	7850 7450 7800 7450
Wire Wire Line
	6950 8150 6950 8350
Wire Wire Line
	5750 8350 5750 8450
Wire Wire Line
	6100 7800 5750 7800
Wire Wire Line
	5750 7800 5750 7950
Wire Wire Line
	6100 6950 6100 7500
Connection ~ 6950 6350
Wire Wire Line
	7650 6950 7850 6950
Wire Wire Line
	7850 6950 7850 7450
Wire Wire Line
	6100 6950 6950 6950
Wire Wire Line
	6950 6950 7150 6950
Connection ~ 6950 6950
Wire Wire Line
	7800 7700 8100 7700
Wire Wire Line
	8100 7700 8100 8350
Wire Wire Line
	8450 6350 8450 6450
Connection ~ 8450 6350
Wire Wire Line
	7450 6350 7450 6650
Wire Wire Line
	7450 6650 7550 6650
Connection ~ 7450 6350
Wire Wire Line
	8050 6650 8100 6650
Wire Wire Line
	8100 6650 8150 6650
Wire Wire Line
	8100 7000 8350 7000
Wire Wire Line
	8800 7000 8750 7000
Wire Wire Line
	8450 6850 8450 6900
Wire Wire Line
	8450 6900 8800 6900
Connection ~ 8800 6900
Wire Wire Line
	8100 6650 8100 7000
Wire Wire Line
	8100 7000 8100 7050
Connection ~ 8100 6650
Connection ~ 8100 7000
Wire Wire Line
	8100 7550 7800 7550
Wire Wire Line
	9300 6350 9300 6500
Connection ~ 9300 6350
Wire Wire Line
	9300 6900 9300 6950
Wire Wire Line
	10050 6350 10250 6350
Wire Wire Line
	10250 6350 10700 6350
Wire Wire Line
	10700 6350 11200 6350
Wire Wire Line
	11200 6350 11350 6350
Wire Wire Line
	10250 6350 10250 6600
Wire Wire Line
	10250 7000 10250 7150
Wire Wire Line
	10700 7450 10700 7350
Wire Wire Line
	8450 8450 8450 8650
Wire Wire Line
	8450 7450 10450 7450
Wire Wire Line
	10450 7450 10700 7450
Wire Wire Line
	8450 7450 8450 7850
Wire Wire Line
	8450 7850 8450 7950
Wire Wire Line
	5450 6850 5450 7000
Wire Wire Line
	5850 6850 5850 7000
Wire Wire Line
	5850 6350 5850 6450
Wire Wire Line
	5450 6350 5450 6450
Connection ~ 5850 6350
Connection ~ 10700 6350
Wire Wire Line
	11200 6950 11200 7100
Connection ~ 11200 6350
Wire Wire Line
	11950 6350 12250 6350
Wire Wire Line
	12250 6350 12450 6350
Wire Wire Line
	12450 6350 12700 6350
Wire Wire Line
	12700 6350 13000 6350
Wire Wire Line
	12250 6950 12250 7100
Wire Wire Line
	9750 5150 9750 5600
Wire Wire Line
	8200 4600 8200 4700
Wire Wire Line
	10450 4850 10450 5450
Wire Wire Line
	4350 3900 4350 4050
Wire Wire Line
	4350 4050 3900 4050
Wire Wire Line
	3900 4000 3900 4050
Wire Wire Line
	3900 4050 3900 4150
Wire Wire Line
	4350 3550 4350 3700
Wire Wire Line
	3750 3550 3900 3550
Wire Wire Line
	3900 3550 4350 3550
Wire Wire Line
	3900 3550 3900 3600
Wire Wire Line
	5200 5600 5200 5700
Wire Wire Line
	5200 5700 5250 5700
Wire Wire Line
	5250 5700 5300 5700
Wire Wire Line
	5250 5700 5250 5800
Wire Wire Line
	5300 5700 5300 5600
Connection ~ 5250 5700
Wire Wire Line
	5200 2400 5200 2700
Wire Wire Line
	5300 2400 5300 2550
Wire Wire Line
	5300 2550 5300 2700
Connection ~ 5200 2400
Connection ~ 3900 3550
Wire Wire Line
	3350 3550 3250 3550
Wire Wire Line
	3250 3400 3250 3550
Wire Wire Line
	3250 3550 3250 3800
Wire Wire Line
	3250 3800 3250 3900
Connection ~ 3900 4050
Wire Wire Line
	3900 4550 3900 4700
Wire Wire Line
	4350 3400 3250 3400
Connection ~ 3250 3550
Wire Wire Line
	3250 3800 3800 3800
Connection ~ 3250 3800
Wire Wire Line
	3450 2600 3700 2600
Wire Wire Line
	3450 2700 3700 2700
Wire Wire Line
	3450 2800 3700 2800
Connection ~ 3950 2400
Wire Wire Line
	2750 3000 4350 3000
Wire Wire Line
	6250 3300 6450 3300
Wire Wire Line
	6250 3400 6550 3400
Wire Wire Line
	6550 3400 6550 2100
Wire Wire Line
	6250 3500 6650 3500
Wire Wire Line
	6650 3500 6650 2000
Wire Wire Line
	6650 2000 2550 2000
Wire Wire Line
	5400 2550 5300 2550
Connection ~ 5300 2550
Wire Wire Line
	5800 2550 5900 2550
Wire Wire Line
	5900 2550 5900 2700
Connection ~ 5450 6350
Wire Wire Line
	4750 7350 4750 7450
Wire Wire Line
	4750 7450 4750 7550
Wire Wire Line
	4750 8050 4750 8250
Wire Wire Line
	11850 5000 11850 5100
Wire Wire Line
	11850 5100 11850 5300
Wire Wire Line
	11850 5800 11850 6000
Wire Wire Line
	11850 4350 11850 4500
Connection ~ 12250 6350
Connection ~ 10250 6350
Wire Wire Line
	10150 4850 10450 4850
Connection ~ 10450 7450
Wire Wire Line
	11250 5100 11850 5100
Wire Wire Line
	6250 3700 11250 3700
Connection ~ 11850 5100
Wire Wire Line
	4450 7450 4750 7450
Wire Wire Line
	4450 6200 6500 6200
Wire Wire Line
	6500 6200 6500 3900
Wire Wire Line
	6500 3900 6250 3900
Connection ~ 4750 7450
Wire Wire Line
	6250 4700 6800 4700
Wire Wire Line
	6800 4700 6800 1900
Wire Wire Line
	6800 1900 2450 1900
Wire Wire Line
	3700 2600 3700 2700
Wire Wire Line
	3700 2700 3700 2800
Wire Wire Line
	3700 2800 3700 2850
Wire Wire Line
	4850 1400 4850 2400
Wire Wire Line
	4850 2400 4850 2500
Connection ~ 4850 2400
Wire Wire Line
	7000 4600 6250 4600
Wire Wire Line
	7000 1750 7000 4600
Wire Wire Line
	11200 6350 11200 6550
Wire Wire Line
	2600 5000 2600 5150
Wire Wire Line
	2600 5150 2600 5300
Wire Wire Line
	3600 5150 3500 5150
Wire Wire Line
	2150 5150 2600 5150
Wire Wire Line
	2600 5150 2700 5150
Connection ~ 2600 5150
Wire Wire Line
	12450 6350 12450 6250
Wire Wire Line
	2450 3200 2450 3400
Connection ~ 3950 3200
Wire Wire Line
	4350 3300 2800 3300
Wire Wire Line
	2800 3300 2800 3400
Wire Wire Line
	2450 3800 2450 3950
Wire Wire Line
	2800 3800 2800 3950
Wire Wire Line
	3950 2950 3950 3200
Wire Wire Line
	6250 3100 7200 3100
Wire Wire Line
	3000 6600 3000 6700
Wire Wire Line
	2850 6700 3000 6700
Wire Wire Line
	3000 6700 3350 6700
Wire Wire Line
	3500 7000 3500 7050
Wire Wire Line
	3500 7050 3500 7150
Wire Wire Line
	2850 6700 2850 6900
Wire Wire Line
	2850 6900 2850 7050
Wire Wire Line
	2850 7050 2900 7050
Connection ~ 3000 6700
Wire Wire Line
	3400 7050 3500 7050
Connection ~ 3500 7050
Wire Wire Line
	3500 7550 3500 7750
Wire Wire Line
	3750 6700 4100 6700
Wire Wire Line
	4100 6600 4100 6700
Wire Wire Line
	4100 6700 4100 7000
Wire Wire Line
	4100 7400 4100 7550
Connection ~ 4100 6700
Wire Wire Line
	6250 5300 6300 5300
Wire Wire Line
	6300 5300 6300 6050
Wire Wire Line
	6300 6050 4300 6050
Wire Wire Line
	3800 6050 2550 6050
Wire Wire Line
	2550 6050 2550 7350
Wire Wire Line
	2550 7350 2850 7350
Wire Wire Line
	2850 7350 3200 7350
Wire Wire Line
	2850 7950 2850 8050
Wire Wire Line
	2850 7350 2850 7450
Connection ~ 2850 7350
Wire Wire Line
	9350 5850 9350 5700
Wire Wire Line
	9050 5850 9200 5850
Wire Wire Line
	9200 5850 9350 5850
Wire Wire Line
	9200 5850 9200 5950
Connection ~ 9200 5850
Wire Wire Line
	9050 5800 9050 5850
Wire Wire Line
	8600 3800 9050 3800
Wire Wire Line
	9050 3800 9050 3850
Wire Wire Line
	9250 4750 9550 4750
Wire Wire Line
	9250 3800 9250 4400
Wire Wire Line
	9250 4400 9250 4750
Wire Wire Line
	9500 4300 9500 4350
Connection ~ 9250 4400
Connection ~ 8450 7850
Wire Wire Line
	9050 4350 9050 4400
Wire Wire Line
	9050 4400 9250 4400
Wire Wire Line
	2600 5700 2600 5750
Wire Wire Line
	2850 6900 2150 6900
Wire Wire Line
	2150 5150 2150 6900
Wire Wire Line
	2150 6900 2150 9300
Wire Wire Line
	2150 9300 13000 9300
Wire Wire Line
	13000 9300 13000 6350
Connection ~ 12450 6350
Connection ~ 2850 6900
Connection ~ 2150 6900
Wire Wire Line
	1800 4400 3600 4400
Wire Wire Line
	1800 4400 1800 1400
Wire Wire Line
	1800 1400 4850 1400
Wire Wire Line
	3600 4400 3600 5150
Wire Wire Line
	2450 3200 3950 3200
Wire Wire Line
	3950 3200 4350 3200
Connection ~ 7650 6350
Wire Wire Line
	6950 6150 6950 6350
Wire Wire Line
	6950 6350 6950 6950
Wire Wire Line
	6950 6950 6950 7150
Wire Wire Line
	8800 6650 8800 6900
Wire Wire Line
	8800 6900 8800 7000
Wire Wire Line
	9050 6350 9300 6350
Wire Wire Line
	9300 6350 9450 6350
Wire Wire Line
	2950 5500 2950 5550
Wire Wire Line
	2950 5550 3050 5550
Wire Wire Line
	3050 5550 3100 5550
Wire Wire Line
	3100 5550 3150 5550
Wire Wire Line
	3150 5550 3250 5550
Wire Wire Line
	3050 5550 3050 5500
Wire Wire Line
	3150 5550 3150 5500
Connection ~ 3050 5550
Wire Wire Line
	3250 5550 3250 5500
Connection ~ 3150 5550
Wire Wire Line
	3100 5550 3100 5600
Connection ~ 3100 5550
Wire Wire Line
	7800 7850 8450 7850
Wire Wire Line
	8400 1900 8400 1950
Wire Wire Line
	8400 2350 8400 2450
Connection ~ 8400 1900
Wire Wire Line
	6250 4000 6650 4000
Wire Wire Line
	6650 4000 6650 4050
Wire Wire Line
	6650 4550 6650 5350
Wire Wire Line
	6650 5350 6700 5350
Wire Wire Line
	6700 5450 6700 5600
Wire Wire Line
	12700 6350 12700 6550
Connection ~ 12700 6350
Wire Wire Line
	12700 6950 12700 7100
Wire Wire Line
	5100 6350 5100 6650
Wire Wire Line
	5100 7050 5100 7200
Wire Wire Line
	4750 6350 5100 6350
Wire Wire Line
	5100 6350 5450 6350
Wire Wire Line
	5450 6350 5850 6350
Wire Wire Line
	5850 6350 6950 6350
Wire Wire Line
	6950 6350 7450 6350
Wire Wire Line
	7450 6350 7650 6350
Wire Wire Line
	7650 6350 8450 6350
Wire Wire Line
	8450 6350 8650 6350
Wire Wire Line
	4450 6200 4450 7450
Wire Wire Line
	4750 6350 4750 6850
Connection ~ 5100 6350
Wire Wire Line
	12250 4350 12250 6350
Wire Wire Line
	12250 6350 12250 6550
Wire Wire Line
	7200 3100 7200 4000
Wire Wire Line
	8400 4950 9550 4950
Wire Wire Line
	8400 4950 8400 3950
Wire Wire Line
	8400 3950 8200 3950
Wire Wire Line
	8200 3600 8200 3950
Wire Wire Line
	8200 3950 8200 4100
Connection ~ 8200 3950
Wire Wire Line
	7650 3000 8200 3000
Wire Wire Line
	8200 3000 8600 3000
Wire Wire Line
	8200 3000 8200 3100
Connection ~ 7650 3000
Connection ~ 8200 3000
Wire Wire Line
	8600 3600 8600 3800
Wire Wire Line
	8600 3800 8600 4050
Wire Wire Line
	8600 3000 8600 3100
Connection ~ 8600 3800
Wire Wire Line
	8600 4250 8600 4450
Wire Wire Line
	9050 4900 9050 5250
Wire Wire Line
	9050 5250 9050 5300
Wire Wire Line
	9350 5250 9350 5300
Wire Wire Line
	8900 5250 9050 5250
Wire Wire Line
	9050 5250 9350 5250
Connection ~ 9050 5250
Wire Wire Line
	8300 5250 8350 5250
Wire Wire Line
	8350 5250 8400 5250
Wire Wire Line
	7500 4600 7500 5250
Wire Wire Line
	7500 5250 7800 5250
Wire Wire Line
	7200 4500 7200 4600
Wire Wire Line
	7200 4600 7200 4650
Wire Wire Line
	7200 4600 7500 4600
Connection ~ 7200 4600
Wire Wire Line
	7200 5050 7200 5150
Wire Wire Line
	8350 5750 8350 5850
Wire Wire Line
	8350 5250 8350 5350
Connection ~ 8350 5250
Wire Wire Line
	11250 3700 11250 5100
Wire Wire Line
	9500 3900 9500 3800
Wire Wire Line
	9500 3800 9250 3800
$Comp
L R-RESCUE-MP-Tracker R19
U 1 1
P 10450 5700
F 0 "R19" V 10530 5700 40  0000 C CNN
F 1 "10k" V 10457 5701 40  0000 C CNN
F 2 "Resistors_SMD:R_0805" V 10380 5700 30  0001 C CNN
F 3 "~" H 10450 5700 30  0000 C CNN
	1    10450 5700
	1    0    0    -1  
$EndComp
Wire Wire Line
	10450 5950 10450 7450
Wire Wire Line
	7650 1900 7650 3000
Wire Wire Line
	7650 3000 7650 6350
Wire Wire Line
	7750 1900 7650 1900
Wire Wire Line
	8250 1900 8400 1900
Wire Wire Line
	8400 1900 9750 1900
Wire Wire Line
	9750 1900 9750 4550
Wire Wire Line
	10700 6350 10700 6850
Wire Wire Line
	11850 4350 12250 4350
$Comp
L TL081 U2
U 1 1
P 9850 4850
F 0 "U2" H 9850 5050 50  0000 L CNN
F 1 "TL081" H 9850 4650 50  0000 L CNN
F 2 "Housings_SOIC:SOIC-8_3.9x4.9mm_Pitch1.27mm" H 9900 5050 50  0001 C CNN
F 3 "" H 9850 5100 50  0000 C CNN
	1    9850 4850
	1    0    0    -1  
$EndComp
$Comp
L CONN_02X05 P1
U 1 1
P 3200 2600
F 0 "P1" H 3200 2900 50  0000 C CNN
F 1 "CONN_02X05" H 3200 2300 50  0000 C CNN
F 2 "Pin_Headers:Pin_Header_Straight_2x05" H 3200 1400 50  0001 C CNN
F 3 "" H 3200 1400 50  0000 C CNN
	1    3200 2600
	1    0    0    -1  
$EndComp
Wire Wire Line
	2950 2800 2750 2800
Wire Wire Line
	2750 2800 2750 3000
Wire Wire Line
	7000 1750 2300 1750
Wire Wire Line
	2300 1750 2300 2700
Wire Wire Line
	2300 2700 2950 2700
Wire Wire Line
	2450 1900 2450 2600
Wire Wire Line
	2450 2600 2950 2600
Wire Wire Line
	3800 2400 3950 2400
Wire Wire Line
	3950 2400 4850 2400
Wire Wire Line
	4850 2400 5200 2400
Wire Wire Line
	5200 2400 5300 2400
Wire Wire Line
	3450 2500 3800 2500
Wire Wire Line
	3800 2500 3800 2400
Wire Wire Line
	3950 2400 3950 2450
Wire Wire Line
	2750 2250 6450 2250
Wire Wire Line
	6450 2250 6450 3300
Wire Wire Line
	2550 2000 2550 2500
Wire Wire Line
	2550 2500 2950 2500
Connection ~ 3700 2700
Connection ~ 3700 2800
Wire Wire Line
	2750 2250 2750 2400
Wire Wire Line
	2750 2400 2950 2400
Wire Wire Line
	3450 2400 3650 2400
Wire Wire Line
	3650 2400 3650 2100
Wire Wire Line
	3650 2100 6550 2100
Text Notes 2750 2800 0    39   ~ 0
RESET
Text Notes 2850 2600 0    39   ~ 0
TX
Text Notes 3450 2700 0    39   ~ 0
GND
Text Notes 3450 2600 0    39   ~ 0
GND
Text Notes 2850 2700 0    39   ~ 0
RX
Text Notes 3450 2800 0    39   ~ 0
GND
Text Notes 2800 2500 0    39   ~ 0
SCLK
Text Notes 2800 2400 0    39   ~ 0
MOSI
Text Notes 3450 2500 0    39   ~ 0
3V3
Text Notes 3450 2400 0    39   ~ 0
MISO
$EndSCHEMATC
